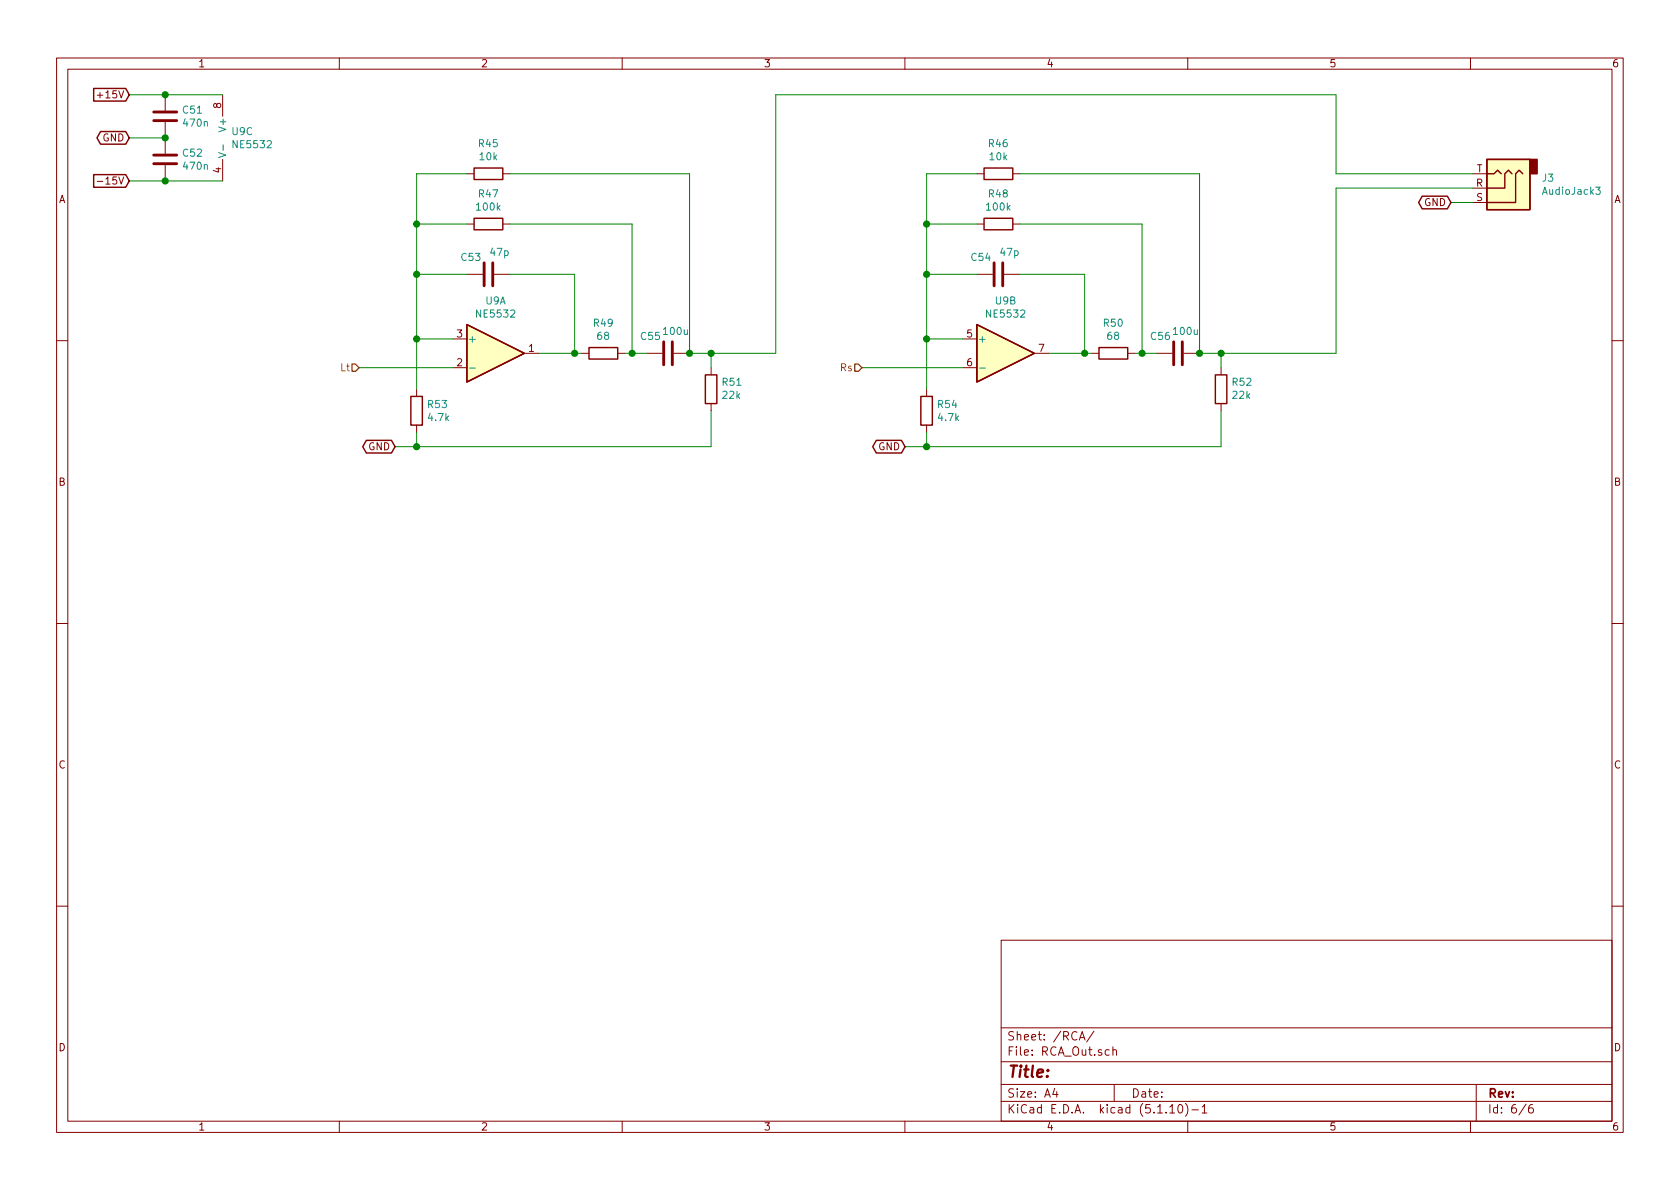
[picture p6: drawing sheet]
EESchema Schematic File Version 4
EELAYER 30 0
EELAYER END
$Descr A4 11693 8268
encoding utf-8
Sheet 6 6
Title ""
Date ""
Rev ""
Comp ""
Comment1 ""
Comment2 ""
Comment3 ""
Comment4 ""
$EndDescr
$Comp
L Amplifier_Operational:NE5532 U?
U 3 1
P 1650 950
AR Path="/60F940FA/6128AC8F" Ref="U?"  Part="3" 
AR Path="/610C8300/6128AC8F" Ref="U?"  Part="3" 
AR Path="/60FAA519/6128AC8F" Ref="U?"  Part="3" 
AR Path="/61285F49/6128AC8F" Ref="U9"  Part="3" 
F 0 "U9" H 1608 996 50  0000 L CNN
F 1 "NE5532" H 1608 905 50  0000 L CNN
F 2 "" H 1650 950 50  0001 C CNN
F 3 "http://www.ti.com/lit/ds/symlink/ne5532.pdf" H 1650 950 50  0001 C CNN
	3    1650 950 
	1    0    0    -1  
$EndComp
$Comp
L Device:C C?
U 1 1
P 1150 800
AR Path="/60F940FA/6128AC95" Ref="C?"  Part="1" 
AR Path="/610C8300/6128AC95" Ref="C?"  Part="1" 
AR Path="/60FAA519/6128AC95" Ref="C?"  Part="1" 
AR Path="/61285F49/6128AC95" Ref="C51"  Part="1" 
F 0 "C51" H 1265 846 50  0000 L CNN
F 1 "470n" H 1265 755 50  0000 L CNN
F 2 "Capacitor_SMD:C_0805_2012Metric_Pad1.18x1.45mm_HandSolder" H 1188 650 50  0001 C CNN
F 3 "~" H 1150 800 50  0001 C CNN
	1    1150 800 
	1    0    0    -1  
$EndComp
$Comp
L Device:C C?
U 1 1
P 1150 1100
AR Path="/60F940FA/6128AC9B" Ref="C?"  Part="1" 
AR Path="/610C8300/6128AC9B" Ref="C?"  Part="1" 
AR Path="/60FAA519/6128AC9B" Ref="C?"  Part="1" 
AR Path="/61285F49/6128AC9B" Ref="C52"  Part="1" 
F 0 "C52" H 1265 1146 50  0000 L CNN
F 1 "470n" H 1265 1055 50  0000 L CNN
F 2 "Capacitor_SMD:C_0805_2012Metric_Pad1.18x1.45mm_HandSolder" H 1188 950 50  0001 C CNN
F 3 "~" H 1150 1100 50  0001 C CNN
	1    1150 1100
	1    0    0    -1  
$EndComp
Text GLabel 900  950  0    50   BiDi ~ 0
GND
Text GLabel 900  650  0    50   Input ~ 0
+15V
Text GLabel 900  1250 0    50   Input ~ 0
-15V
Wire Wire Line
	900  650  1150 650 
Wire Wire Line
	1550 650  1150 650 
Connection ~ 1150 650 
Wire Wire Line
	1150 1250 900  1250
Connection ~ 1150 1250
Wire Wire Line
	1150 950  900  950 
Connection ~ 1150 950 
Wire Wire Line
	1150 1250 1550 1250
$Comp
L Amplifier_Operational:NE5532 U9
U 1 1
P 3450 2450
F 0 "U9" H 3450 2817 50  0000 C CNN
F 1 "NE5532" H 3450 2726 50  0000 C CNN
F 2 "Package_SO:SOIC-8_3.9x4.9mm_P1.27mm" H 3450 2450 50  0001 C CNN
F 3 "http://www.ti.com/lit/ds/symlink/ne5532.pdf" H 3450 2450 50  0001 C CNN
	1    3450 2450
	1    0    0    -1  
$EndComp
$Comp
L Device:R R53
U 1 1
P 2900 2850
F 0 "R53" H 2970 2896 50  0000 L CNN
F 1 "4.7k" H 2970 2805 50  0000 L CNN
F 2 "Resistor_SMD:R_0805_2012Metric_Pad1.20x1.40mm_HandSolder" V 2830 2850 50  0001 C CNN
F 3 "~" H 2900 2850 50  0001 C CNN
	1    2900 2850
	1    0    0    -1  
$EndComp
Wire Wire Line
	3150 2350 2900 2350
Wire Wire Line
	2900 2350 2900 2700
$Comp
L Device:R R47
U 1 1
P 3400 1550
F 0 "R47" V 3607 1550 50  0000 C CNN
F 1 "100k" V 3516 1550 50  0000 C CNN
F 2 "Resistor_SMD:R_0805_2012Metric_Pad1.20x1.40mm_HandSolder" V 3330 1550 50  0001 C CNN
F 3 "~" H 3400 1550 50  0001 C CNN
	1    3400 1550
	0    -1   -1   0   
$EndComp
$Comp
L Device:R R45
U 1 1
P 3400 1200
F 0 "R45" V 3607 1200 50  0000 C CNN
F 1 "10k" V 3516 1200 50  0000 C CNN
F 2 "Resistor_SMD:R_0805_2012Metric_Pad1.20x1.40mm_HandSolder" V 3330 1200 50  0001 C CNN
F 3 "~" H 3400 1200 50  0001 C CNN
	1    3400 1200
	0    -1   -1   0   
$EndComp
$Comp
L Device:C C?
U 1 1
P 3400 1900
AR Path="/60F940FA/6128F3CD" Ref="C?"  Part="1" 
AR Path="/610C8300/6128F3CD" Ref="C?"  Part="1" 
AR Path="/60FAA519/6128F3CD" Ref="C?"  Part="1" 
AR Path="/61285F49/6128F3CD" Ref="C53"  Part="1" 
F 0 "C53" V 3515 1946 50  0000 L CNN
F 1 "47p" V 3550 1750 50  0000 L CNN
F 2 "Capacitor_SMD:C_0805_2012Metric_Pad1.18x1.45mm_HandSolder" H 3438 1750 50  0001 C CNN
F 3 "~" H 3400 1900 50  0001 C CNN
	1    3400 1900
	0    -1   -1   0   
$EndComp
Wire Wire Line
	3250 1900 2900 1900
Wire Wire Line
	2900 1900 2900 2350
Connection ~ 2900 2350
Wire Wire Line
	3250 1550 2900 1550
Wire Wire Line
	2900 1550 2900 1900
Connection ~ 2900 1900
Wire Wire Line
	3250 1200 2900 1200
Wire Wire Line
	2900 1200 2900 1550
Connection ~ 2900 1550
Wire Wire Line
	4000 1900 3550 1900
$Comp
L Device:R R49
U 1 1
P 4200 2450
F 0 "R49" V 4407 2450 50  0000 C CNN
F 1 "68" V 4316 2450 50  0000 C CNN
F 2 "Resistor_SMD:R_0805_2012Metric_Pad1.20x1.40mm_HandSolder" V 4130 2450 50  0001 C CNN
F 3 "~" H 4200 2450 50  0001 C CNN
	1    4200 2450
	0    -1   -1   0   
$EndComp
$Comp
L Device:C C?
U 1 1
P 4650 2450
AR Path="/60F940FA/61291D4F" Ref="C?"  Part="1" 
AR Path="/610C8300/61291D4F" Ref="C?"  Part="1" 
AR Path="/60FAA519/61291D4F" Ref="C?"  Part="1" 
AR Path="/61285F49/61291D4F" Ref="C55"  Part="1" 
F 0 "C55" V 4765 2496 50  0000 L CNN
F 1 "100u" V 4800 2300 50  0000 L CNN
F 2 "Capacitor_SMD:C_0805_2012Metric_Pad1.18x1.45mm_HandSolder" H 4688 2300 50  0001 C CNN
F 3 "~" H 4650 2450 50  0001 C CNN
	1    4650 2450
	0    -1   -1   0   
$EndComp
Wire Wire Line
	3750 2450 4000 2450
Wire Wire Line
	4000 2450 4000 1900
Connection ~ 4000 2450
Wire Wire Line
	4000 2450 4050 2450
Wire Wire Line
	4500 2450 4400 2450
Wire Wire Line
	4400 2450 4400 1550
Wire Wire Line
	3550 1550 4400 1550
Connection ~ 4400 2450
Wire Wire Line
	4400 2450 4350 2450
Wire Wire Line
	4800 2450 4800 1200
Wire Wire Line
	3550 1200 4800 1200
$Comp
L Device:R R51
U 1 1
P 4950 2700
F 0 "R51" H 4880 2654 50  0000 R CNN
F 1 "22k" H 4880 2745 50  0000 R CNN
F 2 "Resistor_SMD:R_0805_2012Metric_Pad1.20x1.40mm_HandSolder" V 4880 2700 50  0001 C CNN
F 3 "~" H 4950 2700 50  0001 C CNN
	1    4950 2700
	-1   0    0    1   
$EndComp
Wire Wire Line
	4950 2550 4950 2450
Wire Wire Line
	4950 2450 4800 2450
Connection ~ 4800 2450
Text GLabel 2750 3100 0    50   BiDi ~ 0
GND
Wire Wire Line
	2750 3100 2900 3100
Wire Wire Line
	2900 3100 2900 3000
Wire Wire Line
	4950 2850 4950 3100
Wire Wire Line
	4950 3100 2900 3100
Connection ~ 2900 3100
$Comp
L Connector:AudioJack3 J3
U 1 1
P 10450 1300
F 0 "J3" H 10170 1233 50  0000 R CNN
F 1 "AudioJack3" H 10170 1324 50  0000 R CNN
F 2 "Connector_Audio:Jack_3.5mm_CUI_SJ-3523-SMT_Horizontal" H 10450 1300 50  0001 C CNN
F 3 "~" H 10450 1300 50  0001 C CNN
	1    10450 1300
	-1   0    0    1   
$EndComp
$Comp
L Device:R R54
U 1 1
P 6450 2850
F 0 "R54" H 6520 2896 50  0000 L CNN
F 1 "4.7k" H 6520 2805 50  0000 L CNN
F 2 "Resistor_SMD:R_0805_2012Metric_Pad1.20x1.40mm_HandSolder" V 6380 2850 50  0001 C CNN
F 3 "~" H 6450 2850 50  0001 C CNN
	1    6450 2850
	1    0    0    -1  
$EndComp
Wire Wire Line
	6700 2350 6450 2350
Wire Wire Line
	6450 2350 6450 2700
$Comp
L Device:R R48
U 1 1
P 6950 1550
F 0 "R48" V 7157 1550 50  0000 C CNN
F 1 "100k" V 7066 1550 50  0000 C CNN
F 2 "Resistor_SMD:R_0805_2012Metric_Pad1.20x1.40mm_HandSolder" V 6880 1550 50  0001 C CNN
F 3 "~" H 6950 1550 50  0001 C CNN
	1    6950 1550
	0    -1   -1   0   
$EndComp
$Comp
L Device:R R46
U 1 1
P 6950 1200
F 0 "R46" V 7157 1200 50  0000 C CNN
F 1 "10k" V 7066 1200 50  0000 C CNN
F 2 "Resistor_SMD:R_0805_2012Metric_Pad1.20x1.40mm_HandSolder" V 6880 1200 50  0001 C CNN
F 3 "~" H 6950 1200 50  0001 C CNN
	1    6950 1200
	0    -1   -1   0   
$EndComp
$Comp
L Device:C C?
U 1 1
P 6950 1900
AR Path="/60F940FA/612A372E" Ref="C?"  Part="1" 
AR Path="/610C8300/612A372E" Ref="C?"  Part="1" 
AR Path="/60FAA519/612A372E" Ref="C?"  Part="1" 
AR Path="/61285F49/612A372E" Ref="C54"  Part="1" 
F 0 "C54" V 7065 1946 50  0000 L CNN
F 1 "47p" V 7100 1750 50  0000 L CNN
F 2 "Capacitor_SMD:C_0805_2012Metric_Pad1.18x1.45mm_HandSolder" H 6988 1750 50  0001 C CNN
F 3 "~" H 6950 1900 50  0001 C CNN
	1    6950 1900
	0    -1   -1   0   
$EndComp
Wire Wire Line
	6800 1900 6450 1900
Wire Wire Line
	6450 1900 6450 2350
Connection ~ 6450 2350
Wire Wire Line
	6800 1550 6450 1550
Wire Wire Line
	6450 1550 6450 1900
Connection ~ 6450 1900
Wire Wire Line
	6800 1200 6450 1200
Wire Wire Line
	6450 1200 6450 1550
Connection ~ 6450 1550
Wire Wire Line
	7550 1900 7100 1900
$Comp
L Device:R R50
U 1 1
P 7750 2450
F 0 "R50" V 7957 2450 50  0000 C CNN
F 1 "68" V 7866 2450 50  0000 C CNN
F 2 "Resistor_SMD:R_0805_2012Metric_Pad1.20x1.40mm_HandSolder" V 7680 2450 50  0001 C CNN
F 3 "~" H 7750 2450 50  0001 C CNN
	1    7750 2450
	0    -1   -1   0   
$EndComp
$Comp
L Device:C C?
U 1 1
P 8200 2450
AR Path="/60F940FA/612A3744" Ref="C?"  Part="1" 
AR Path="/610C8300/612A3744" Ref="C?"  Part="1" 
AR Path="/60FAA519/612A3744" Ref="C?"  Part="1" 
AR Path="/61285F49/612A3744" Ref="C56"  Part="1" 
F 0 "C56" V 8315 2496 50  0000 L CNN
F 1 "100u" V 8350 2300 50  0000 L CNN
F 2 "Capacitor_SMD:C_0805_2012Metric_Pad1.18x1.45mm_HandSolder" H 8238 2300 50  0001 C CNN
F 3 "~" H 8200 2450 50  0001 C CNN
	1    8200 2450
	0    -1   -1   0   
$EndComp
Wire Wire Line
	7300 2450 7550 2450
Wire Wire Line
	7550 2450 7550 1900
Connection ~ 7550 2450
Wire Wire Line
	7550 2450 7600 2450
Wire Wire Line
	8050 2450 7950 2450
Wire Wire Line
	7950 2450 7950 1550
Wire Wire Line
	7100 1550 7950 1550
Connection ~ 7950 2450
Wire Wire Line
	7950 2450 7900 2450
Wire Wire Line
	8350 2450 8350 1200
Wire Wire Line
	7100 1200 8350 1200
$Comp
L Device:R R52
U 1 1
P 8500 2700
F 0 "R52" H 8430 2654 50  0000 R CNN
F 1 "22k" H 8430 2745 50  0000 R CNN
F 2 "Resistor_SMD:R_0805_2012Metric_Pad1.20x1.40mm_HandSolder" V 8430 2700 50  0001 C CNN
F 3 "~" H 8500 2700 50  0001 C CNN
	1    8500 2700
	-1   0    0    1   
$EndComp
Wire Wire Line
	8500 2550 8500 2450
Wire Wire Line
	8500 2450 8350 2450
Connection ~ 8350 2450
Text GLabel 6300 3100 0    50   BiDi ~ 0
GND
Wire Wire Line
	6300 3100 6450 3100
Wire Wire Line
	6450 3100 6450 3000
Wire Wire Line
	8500 2850 8500 3100
Wire Wire Line
	8500 3100 6450 3100
Connection ~ 6450 3100
Text HLabel 2500 2550 0    50   Input ~ 0
Lt
Wire Wire Line
	2500 2550 3150 2550
Text HLabel 6000 2550 0    50   Input ~ 0
Rs
Wire Wire Line
	6700 2550 6000 2550
Wire Wire Line
	4950 2450 5400 2450
Wire Wire Line
	5400 2450 5400 650 
Wire Wire Line
	5400 650  9300 650 
Wire Wire Line
	9300 650  9300 1200
Wire Wire Line
	9300 1200 10250 1200
Connection ~ 4950 2450
Wire Wire Line
	8500 2450 9300 2450
Wire Wire Line
	9300 2450 9300 1300
Wire Wire Line
	9300 1300 10250 1300
Connection ~ 8500 2450
Text GLabel 10100 1400 0    50   BiDi ~ 0
GND
Wire Wire Line
	10100 1400 10250 1400
$Comp
L Amplifier_Operational:NE5532 U9
U 2 1
P 7000 2450
F 0 "U9" H 7000 2817 50  0000 C CNN
F 1 "NE5532" H 7000 2726 50  0000 C CNN
F 2 "" H 7000 2450 50  0001 C CNN
F 3 "http://www.ti.com/lit/ds/symlink/ne5532.pdf" H 7000 2450 50  0001 C CNN
	2    7000 2450
	1    0    0    -1  
$EndComp
$EndSCHEMATC
